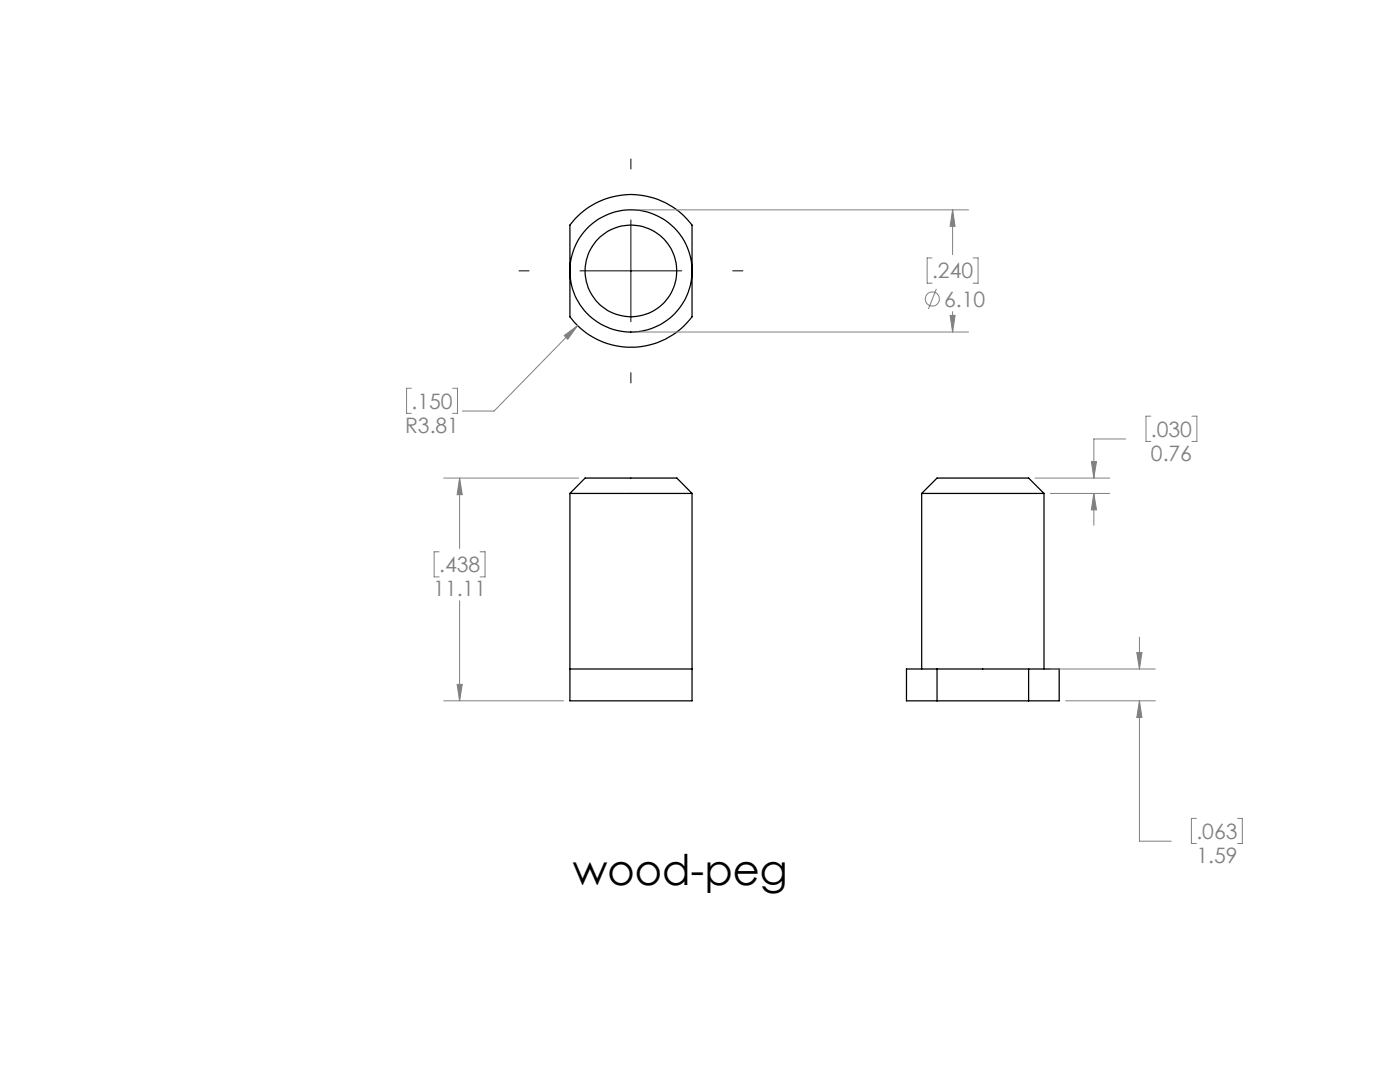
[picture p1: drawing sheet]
<svg xmlns="http://www.w3.org/2000/svg" width="279mm" height="216mm" viewBox="0 0 279 216" stroke-linecap="round" stroke-linejoin="round" font-family="sans-serif">
<g fill="none" stroke="#000" stroke-width=".25">
<path d="M115.3 43.1a15.2 15.2 0 0 1 22.8 1.8v18.3a15.3 15.3 0 0 1-24.4 0v-18.3zM113.7 98.5v41.3h24.4v-41.3M113.7 98.5h24.4M113.7 98.5l3.1-3.1h18.3l3 3.1M183.9 98.5h24.5M183.9 98.5l3.1-3.1h18.3l3.1 3.1M183.9 98.5v35M208.4 98.5v35M113.7 133.5h24.4M187 133.5h-6.1v6.3h6.1M187 133.5v6.3M187 133.5h18.3"/>
<path d="M187 139.8h18.3M205.3 133.5h6.1v6.3h-6.1M205.3 133.5v6.3"/>
<circle cx="125.9" cy="54.1" r="12.2"/>
<circle cx="125.9" cy="54.1" r="9.1"/>
</g>
<g fill="none" stroke="#808080" stroke-width=".2">
<path d="M127.2 41.9h66.1M186 51.5h-1v5h1M186.9 57.6l-1.6 4.1M190.1 41.9l.5 3.3h-1zM190.1 41.9v8.9M194.2 51.5h1v5h-1M82.1 77.5h-1v5h1M90.3 77.5h1v5h-1M112.6 67l2.7-2-2 2.7zM115.3 65l-16.7 17h-6.3M127.2 66.3h66.1M189.6 62.9h1l-.5 3.4z"/>
<path d="M190.1 62.2v4.1M88.5 95.4h27M91.7 95.4v14M91.7 95.4l.6 3.3h-1.1zM206.6 95.4h14.9M209.6 98.5h11.9M217.8 92.1h1l-.5 3.3zM218.3 98.5l.5 3.2h-1zM218.3 98.5v6.3M224.6 87.6h-6.3v7.8M229.7 83h-1v5.1h1M237.9 83h1v5.1h-1"/>
<path d="M87.6 110.1h-1v5h1M91.7 119.9v19.9M95.8 110.1h1v5h-1M88.5 139.8h24M91.2 136.6h1.1l-.6 3.2zM209.6 133.5h21M212.7 139.8h17.9M226.9 130.2h1l-.5 3.3zM227.4 139.8l.5 3.4h-1zM227.4 139.8v28.1h6.4M227.4 127.1v6.4M238.8 163.3h-1v5h1"/>
<path d="M247 163.3h.9v5h-.9"/>
<circle cx="186.1" cy="59.7" r="1.4"/>
</g>
<path d="M125.9 31.7v2M103.6 54h2M115.7 54h20.4M125.9 43.9v20.3M146.2 54h2.1M125.9 74.4v2" fill="none" stroke="#000" stroke-width=".2"/>
<path d="M91.7 95.4l.6 3.3h-1.1zM91.2 136.6h1.1l-.6 3.2zM190.1 41.9l.5 3.3h-1zM189.6 62.9h1l-.5 3.4zM112.6 67l.7 .7 2-2.7zM226.9 130.2h1l-.5 3.3zM227.4 139.8l.5 3.4h-1zM217.8 92.1h1l-.5 3.3zM218.3 98.5l.5 3.2h-1z" fill="#808080"/>
<text font-size="8.5" x="114.3" y="176.6">wood-peg</text>
<g font-size="4.2" fill="#808080">
<text x="186" y="55.6">.240</text>
<text x="188.4" y="61.2">6.10</text>
<text x="82.1" y="81.6">.150</text>
<text x="80.8" y="86.3">R3.81</text>
<text x="229.7" y="87.1">.030</text>
<text x="229.7" y="91.9">0.76</text>
<text x="86.5" y="118.9">11.11</text>
<text x="87.6" y="114.2">.438</text>
<text x="238.8" y="167.4">.063</text>
<text x="238.8" y="172.1">1.59</text>
</g>
</svg>
